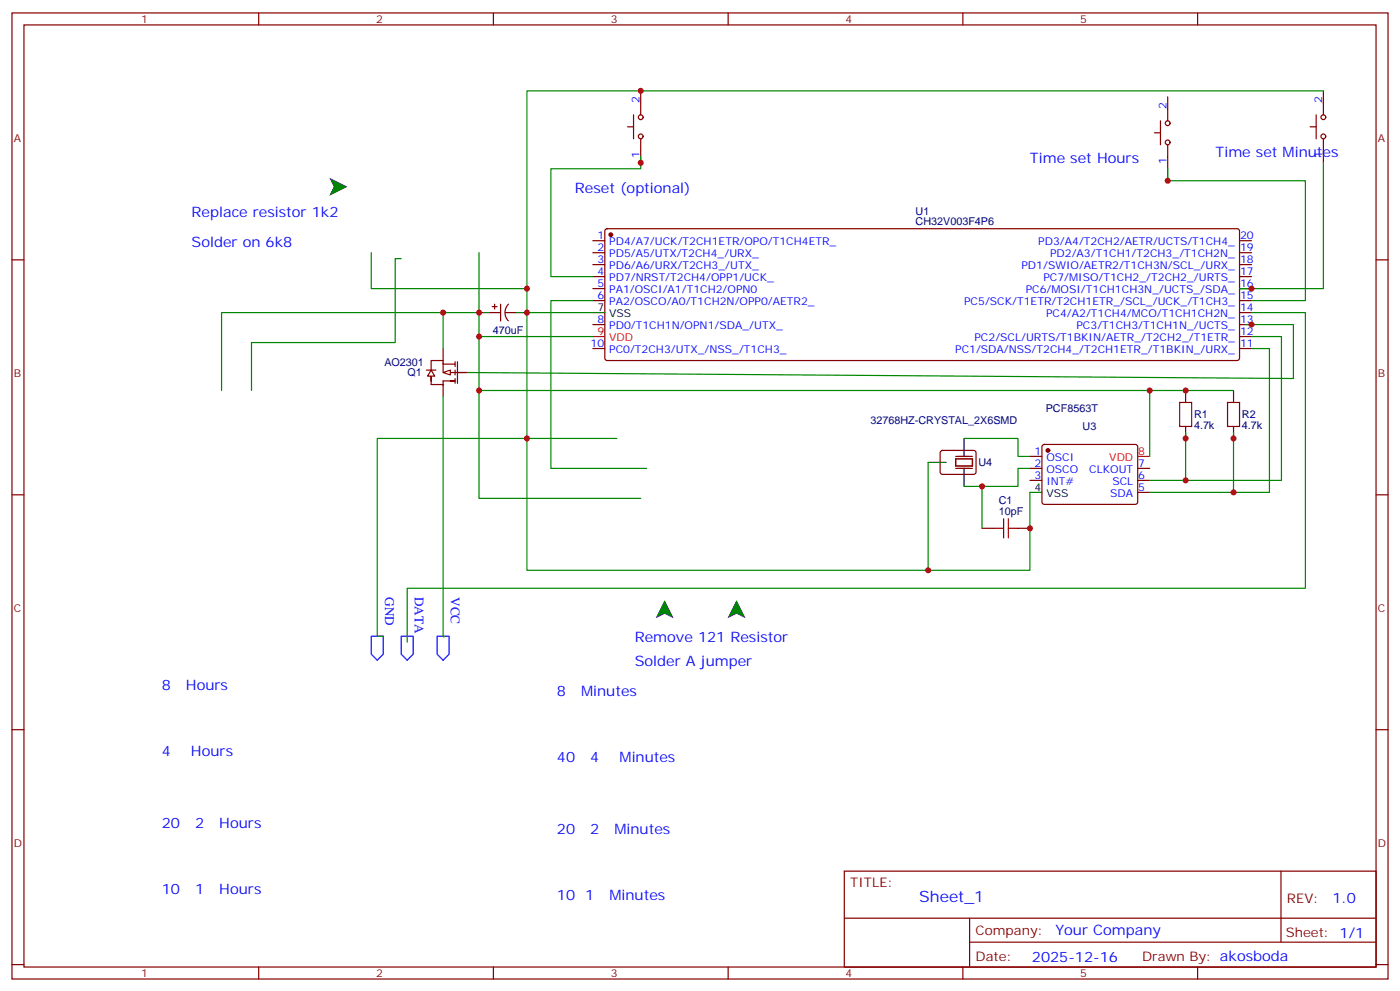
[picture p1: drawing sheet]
<svg xmlns="http://www.w3.org/2000/svg" width="412mm" height="292mm" viewBox="0 0 412 292" stroke-linecap="round" stroke-linejoin="round" font-family="sans-serif">
<g fill="none" stroke="#870000" stroke-width=".35">
<path d="M3.5 3.8h405.4v284.3h-405.4zM7.1 7.3h398.2v277.3h-398.2zM76.2 3.8v3.5M145.3 3.8v3.5M214.5 3.8v3.5M283.6 3.8v3.5M352.8 3.8v3.5M3.5 76.5h3.6M174.6 70.8h3.6M174.6 74.4h3.6M174.6 77.9h3.6M178.4 67.5l.5-.2 185.8 .1 .4 .6v37.4l-.2 .5-.5 .2h-185.5l-.5-.2-.2-.5v-37.4z"/>
<path d="M365.1 70.8h3.6M365.1 74.4h3.6M365.1 77.9h3.6M405.3 76.5h3.6M174.6 81.4h3.6M174.6 84.9h3.6M174.6 88.5h3.6M174.6 95.5h3.6M365.1 81.4h3.6M365.1 84.9h3.6M365.1 88.5h3.6M365.1 95.5h3.6"/>
<path d="M365.1 99.1h3.6M365.1 92h3.6M125.6 108.9h2.8M127 112.1v-1.4v2.5h3.5M130.5 106.8v2.8M130.5 102.6v3.5M132.6 112.1h1.5h-3.6v4.6M132.6 109.6h5M134.1 107.2h-3.6v-1.1h-3.5v2.8M134.1 106.5v1.4M134.1 108.9v1.4M134.1 111.4v1.4"/>
<path d="M134.8 106.5v6.3M174.6 102.6h3.6M365.1 102.6h3.6M3.5 145.6h3.6M405.3 145.6h3.6M3.5 214.8h3.6M405.3 214.8h3.6M248.7 256.4h156.6v28.2h-156.6zM377.3 256.4v20.9M248.7 270.2h156.5M285.6 277.3h119.6M285.6 270.2v14.2"/>
<path d="M3.5 283.9h3.6M76.2 284.6v3.5M145.3 284.6v3.5M214.5 284.6v3.5M283.6 284.6v3.5M352.8 284.6v3.5M405.3 283.9h3.6"/>
</g>
<circle cx="179.9" cy="69.1" r=".53" fill="#870000" stroke="#870000" stroke-width=".35"/>
<path d="M174.6 92h3.6" fill="none" stroke="#000" stroke-width=".35"/>
<path d="M174.6 99.1h3.6" fill="none" stroke="#f00" stroke-width=".35"/>
<g fill="#fff" stroke="#870000" stroke-width=".35">
<path d="M127 108.9l1.1 1.8h-2.2z"/>
<path d="M130.5 109.6l2.1-.7v1.4z"/>
</g>
<g fill="none" stroke="#870000" stroke-width=".35">
<path d="M184.9 37.3h1.7M186.6 33.8v7.1M188.7 26.7v7.1M340.1 39.1h1.7M341.8 35.6v7M344 28.5v7.1M385.9 37.3h1.8M387.7 33.8v7.1M389.8 26.7v7.1M188.7 40.9v7M344 42.6v7.1M389.8 40.9v7"/>
<path d="M144.6 92h2.9M145 90.2h1.4M145.7 89.5v1.4M147.5 89.5v5M148.9 92h2.8M149.8 89.5a3.5 3.5 0 0 0-.1 4.9M349.2 114.9v3.6M363.4 114.9v3.6M277.2 132.8l.4-.2h9.5l.4 .7-.1 5.9-.6 .4h-9.4l-.5-.7v-5.6zM303.4 134.3h3.5M303.4 137.9h3.5M307.2 131l.4-.2 27.1 .1 .4 .6v16.5l-.7 .4h-27.1l-.4-.7v-16.2z"/>
<path d="M335.1 137.9h3.6M349.2 125.5v3.5M363.4 125.5v3.5M289.3 155.5h3.5M299.9 155.5h3.5M303.4 141.4h3.5M335.1 141.4h3.6M335.1 144.9h3.6"/>
<circle cx="188.7" cy="34.5" r=".71"/>
<circle cx="344" cy="36.3" r=".71"/>
<circle cx="389.8" cy="34.5" r=".71"/>
<circle cx="188.7" cy="40.1" r=".71"/>
<circle cx="344" cy="41.9" r=".71"/>
<circle cx="389.8" cy="40.1" r=".71"/>
</g>
<path d="M141.1 92h3.5M151.7 92h3.5M273.4 136.1h5.3M284 129v5.3M284 137.9v5.3M303.4 144.9h3.5" fill="none" stroke="#000" stroke-width=".35"/>
<g fill="none" stroke="#008700" stroke-width=".35">
<path d="M389.8 26.7h-234.6v65.3M188.7 46.1v3.6h-26.4v31.7h12.3M344 53.2h40.5v35.3h-15.8M344 49.7v3.5v-3.5M389.8 47.9v37h-24.7h3.6M109.4 74.4v10.5h45.8M118.2 76.1h-1.8v24.7h-42.3v14.1M141.1 74.4v72.3h47.6M130.5 92h-65.2v22.9M141.1 92h-10.6v10.6M141.1 99.1h33.5M155.2 92v37h26.5"/>
<path d="M155.2 92h19.4M174.6 88.5h-12.3v49.4h28.2M366.9 95.5h14.1v15.9l-243.4-1.8M368.7 92h15.8v81.1h-264.6v15.9M368.7 99.1h8.8v42.3h-28.3M130.5 116.7v70.6l.3 .1-.3-.1M141.1 114.9h197.6v19.4M338.7 114.9h24.7M368.7 102.6h5.2v42.3h-10.5M273.4 136.1v31.8h30v-23M284 129h15.9v5.3h3.5M303.4 137.9h-3.5v5.3h-15.9"/>
<path d="M349.2 127.3v14.1h-10.5M363.4 127.3v17.6h-24.7M289.3 143.2v12.3M273.4 167.9h-118.2v-38.9h-44.1v58.3h1.8"/>
</g>
<circle cx="308.7" cy="132.6" r=".53" fill="#870000" stroke="#870000" stroke-width=".35"/>
<path d="M335.1 134.3h3.6" fill="none" stroke="#f00" stroke-width=".35"/>
<path d="M281.5 135h5v2.2h-5zM281.5 134.3h5M281.5 137.9h5" fill="none" stroke="#871200" stroke-width=".35"/>
<path d="M97 52.3l5.3 2.7-5.3 2.6 1.3-2.6zM195.8 176.7l2.6 5.3-2.6-1.4-2.7 1.4zM217 176.7l2.6 5.3-2.6-1.4-2.7 1.4z" fill="#000"/>
<path d="M109.4 187.3h3.5v5.2l-1.8 1.8-1.7-1.8zM118.2 187.3h3.5v5.2l-1.8 1.8-1.7-1.8zM128.8 187.3h3.5v5.2l-1.8 1.8-1.7-1.8z" fill="none" stroke="#00f" stroke-width=".35"/>
<path d="M347.5 118.5h3.5v7h-3.5zM361.6 118.5h3.5v7h-3.5zM292.8 155.5h2.8M295.6 152.7v5.6M297 155.5h2.9M297 152.7v5.6" fill="none" stroke="#a10000" stroke-width=".35"/>
<g fill="#c00">
<circle cx="155.2" cy="92" r=".88"/>
<circle cx="188.7" cy="26.7" r=".88"/>
<circle cx="155.2" cy="84.9" r=".88"/>
<circle cx="188.7" cy="47.9" r=".88"/>
<circle cx="368.7" cy="84.9" r=".88"/>
<circle cx="141.1" cy="92" r=".88"/>
<circle cx="141.1" cy="99.1" r=".88"/>
<circle cx="368.7" cy="95.5" r=".88"/>
<circle cx="344" cy="53.2" r=".88"/>
<circle cx="155.2" cy="129" r=".88"/>
<circle cx="273.4" cy="167.9" r=".88"/>
<circle cx="141.1" cy="114.9" r=".88"/>
<circle cx="338.7" cy="114.9" r=".88"/>
<circle cx="349.3" cy="114.9" r=".88"/>
<circle cx="349.3" cy="129" r=".88"/>
<circle cx="363.4" cy="129" r=".88"/>
<circle cx="303.4" cy="155.5" r=".88"/>
<circle cx="289.3" cy="143.2" r=".88"/>
<circle cx="130.5" cy="92" r=".88"/>
<circle cx="363.4" cy="144.9" r=".88"/>
<circle cx="349.3" cy="141.4" r=".88"/>
</g>
<text font-size="4.6" fill="#00f" x="270.8" y="265.4">Sheet_1</text>
<g font-size="4.2" fill="#00f">
<text x="303.4" y="47.9">Time set Hours</text>
<text x="358.1" y="46.1">Time set Minutes</text>
<text x="169.3" y="56.7">Reset (optional)</text>
<text x="56.4" y="63.8">Replace resistor 1k2</text>
<text x="56.4" y="72.6">Solder on 6k8</text>
<text x="187" y="189">Remove 121 Resistor</text>
<text x="187" y="196.1">Solder A jumper</text>
<text x="47.6" y="203.1">8</text>
<text x="54.8" y="203.1">Hours</text>
<text x="164" y="204.9">8</text>
<text x="171.2" y="204.9">Minutes</text>
<text x="47.6" y="222.5">4</text>
<text x="56.3" y="222.5">Hours</text>
<text x="164" y="224.3">40</text>
<text x="173.9" y="224.3">4</text>
<text x="182.5" y="224.3">Minutes</text>
<text x="47.6" y="243.7">20</text>
<text x="57.5" y="243.7">2</text>
<text x="64.6" y="243.7">Hours</text>
<text x="164" y="245.5">20</text>
<text x="173.9" y="245.5">2</text>
<text x="181" y="245.5">Minutes</text>
<text x="47.6" y="263.1">10</text>
<text x="57.5" y="263.1">1</text>
<text x="64.6" y="263.1">Hours</text>
<text x="164" y="264.9">10</text>
<text x="172.4" y="264.9">1</text>
<text x="179.5" y="264.9">Minutes</text>
<text x="392.5" y="265.7">1.0</text>
<text x="310.9" y="275.2">Your Company</text>
<text x="304" y="283">2025-12-16</text>
</g>
<g font-size="3.9" fill="#00f">
<text x="113.4" y="175.8" transform="rotate(90 113.4 175.8)">GND</text>
<text x="122.2" y="175.6" transform="rotate(90 122.2 175.6)">DATA</text>
<text x="132.8" y="175.8" transform="rotate(90 132.8 175.8)">VCC</text>
</g>
<g font-size="3.9" fill="#800">
<text x="250.5" y="261">TITLE:</text>
<text x="379.1" y="265.7">REV:</text>
<text x="287.4" y="275.2">Company:</text>
<text x="378.7" y="275.8">Sheet: 1/1</text>
<text x="287.4" y="282.9">Date:</text>
<text x="336.4" y="282.9">Drawn By: akosboda</text>
</g>
<g font-size="3.2" fill="#800">
<text x="41.6" y="6.8">1</text>
<text x="110.8" y="6.8">2</text>
<text x="179.9" y="6.8">3</text>
<text x="249.1" y="6.8">4</text>
<text x="318.2" y="6.8">5</text>
<text x="4.1" y="41.9">A</text>
<text x="405.9" y="41.9">A</text>
<text x="4.1" y="111.1">B</text>
<text x="405.9" y="111.1">B</text>
<text x="4.1" y="180.2">C</text>
<text x="405.9" y="180.2">C</text>
<text x="4.1" y="249.3">D</text>
<text x="405.9" y="249.3">D</text>
<text x="41.6" y="287.6">1</text>
<text x="110.8" y="287.6">2</text>
<text x="179.9" y="287.6">3</text>
<text x="249.1" y="287.6">4</text>
<text x="318.2" y="287.6">5</text>
</g>
<g font-size="3.2" fill="#00f">
<text x="188.4" y="30.3" transform="rotate(-90 188.4 30.3)">2</text>
<text x="343.6" y="32" transform="rotate(-90 343.6 32)">2</text>
<text x="389.5" y="30.3" transform="rotate(-90 389.5 30.3)">2</text>
<text x="188.4" y="46.4" transform="rotate(-90 188.4 46.4)">1</text>
<text x="389.5" y="46.4" transform="rotate(-90 389.5 46.4)">1</text>
<text x="343.6" y="48.2" transform="rotate(-90 343.6 48.2)">1</text>
<text x="176" y="70.5">1</text>
<text x="365.3" y="70.5">20</text>
<text x="176" y="74">2</text>
<text x="176" y="77.5">3</text>
<text x="179.5" y="72.2">PD4/A7/UCK/T2CH1ETR/OPO/T1CH4ETR_</text>
<text x="179.5" y="75.8">PD5/A5/UTX/T2CH4_/URX_</text>
<text x="305.9" y="72.2">PD3/A4/T2CH2/AETR/UCTS/T1CH4_</text>
<text x="309.3" y="75.8">PD2/A3/T1CH1/T2CH3_/T1CH2N_</text>
<text x="365.3" y="77.5">18</text>
<text x="365.3" y="74">19</text>
<text x="176" y="81.1">4</text>
<text x="179.5" y="79.3">PD6/A6/URX/T2CH3_/UTX_</text>
<text x="179.5" y="82.8">PD7/NRST/T2CH4/OPP1/UCK_</text>
<text x="300.9" y="79.3">PD1/SWIO/AETR2/T1CH3N/SCL_/URX_</text>
<text x="307.4" y="82.8">PC7/MISO/T1CH2_/T2CH2_/URTS_</text>
<text x="365.3" y="81.1">17</text>
<text x="176" y="84.6">5</text>
<text x="176" y="88.1">6</text>
<text x="179.5" y="86.4">PA1/OSCI/A1/T1CH2/OPN0</text>
<text x="179.5" y="89.9">PA2/OSCO/A0/T1CH2N/OPP0/AETR2_</text>
<text x="284" y="89.9">PC5/SCK/T1ETR/T2CH1ETR_/SCL_/UCK_/T1CH3_</text>
<text x="302.2" y="86.4">PC6/MOSI/T1CH1CH3N_/UCTS_/SDA_</text>
<text x="365.3" y="88.1">15</text>
<text x="365.3" y="84.6">16</text>
<text x="176" y="95.2">8</text>
<text x="308.1" y="93.4">PC4/A2/T1CH4/MCO/T1CH1CH2N_</text>
<text x="365.3" y="95.2">13</text>
<text x="365.3" y="91.7">14</text>
<text x="179.5" y="96.9">PD0/T1CH1N/OPN1/SDA_/UTX_</text>
<text x="287.1" y="100.5">PC2/SCL/URTS/T1BKIN/AETR_/T2CH2_/T1ETR_</text>
<text x="317.1" y="96.9">PC3/T1CH3/T1CH1N_/UCTS_</text>
<text x="365.3" y="98.7">12</text>
<text x="173.9" y="102.2">10</text>
<text x="179.5" y="104">PC0/T2CH3/UTX_/NSS_/T1CH3_</text>
<text x="281.4" y="104">PC1/SDA/NSS/T2CH4_/T2CH1ETR_/T1BKIN_/URX_</text>
<text x="365.3" y="102.2">11</text>
<text x="304.7" y="134">1</text>
<text x="304.7" y="137.5">2</text>
<text x="308.2" y="135.7">OSCI</text>
<text x="335.3" y="137.5">7</text>
<text x="304.7" y="141">3</text>
<text x="308.2" y="139.3">OSCO</text>
<text x="308.2" y="142.8">INT#</text>
<text x="320.9" y="139.3">CLKOUT</text>
<text x="327.7" y="142.8">SCL</text>
<text x="335.3" y="141">6</text>
<text x="327.1" y="146.3">SDA</text>
<text x="335.3" y="144.6">5</text>
</g>
<g font-size="3.2" fill="#000080">
<text x="269.7" y="63.2">U1</text>
<text x="269.7" y="66.3">CH32V003F4P6</text>
<text x="145.2" y="98.4">470uF</text>
<text x="113.2" y="107.7">AO2301</text>
<text x="120" y="110.8">Q1</text>
<text x="256.4" y="124.9">32768HZ-CRYSTAL_2X6SMD</text>
<text x="308.1" y="121.4">PCF8563T</text>
<text x="351.7" y="123.1">R1</text>
<text x="365.8" y="123.1">R2</text>
<text x="318.9" y="126.7">U3</text>
<text x="351.7" y="126.4">4.7k</text>
<text x="365.8" y="126.4">4.7k</text>
<text x="288.2" y="137.2">U4</text>
<text x="294.2" y="148.4">C1</text>
<text x="294.2" y="151.6">10pF</text>
</g>
<g font-size="3.2">
<text x="176" y="91.7">7</text>
<text x="179.5" y="93.4">VSS</text>
<text x="304.7" y="144.6">4</text>
<text x="308.2" y="146.3">VSS</text>
</g>
<g font-size="3.2" fill="#f00">
<text x="176" y="98.7">9</text>
<text x="179.5" y="100.5">VDD</text>
<text x="326.8" y="135.7">VDD</text>
<text x="335.3" y="134">8</text>
</g>
</svg>
